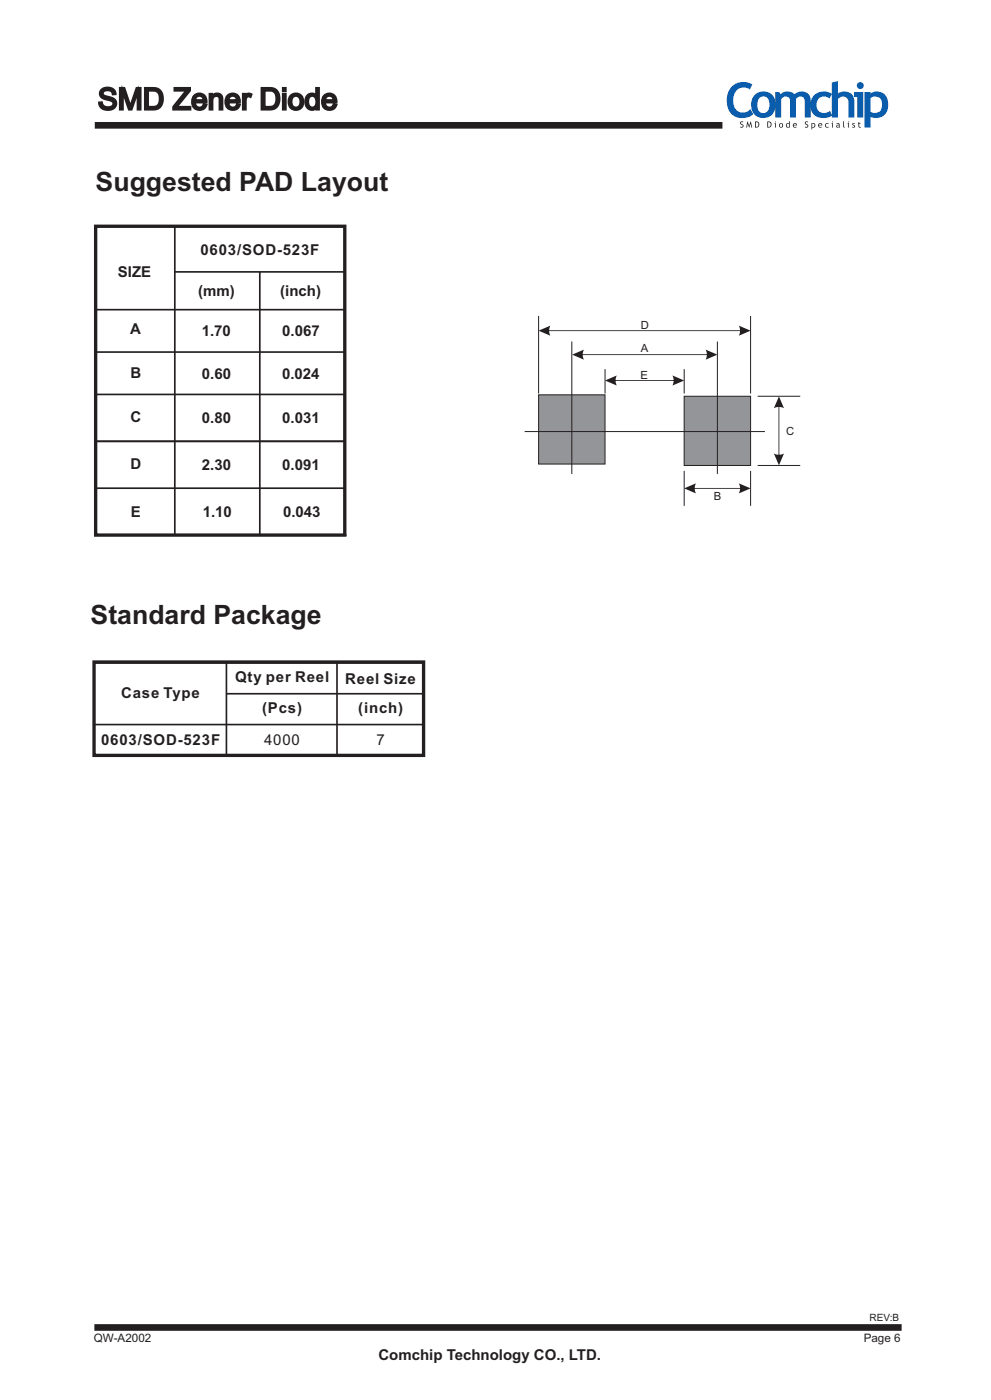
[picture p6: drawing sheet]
<svg xmlns="http://www.w3.org/2000/svg" width="210mm" height="297mm" viewBox="0 0 210 297" stroke-linecap="round" stroke-linejoin="round" font-family="sans-serif">
<path d="M20.1 26.6h132.9M20 281.3h171" fill="none" stroke="#231f20" stroke-width="1.4" stroke-linecap="butt"/>
<g fill="#0a5dac">
<path d="M155.2 18.1a3.7 3.7 0 0 1 4.2-.2l-.6 1.1a2.17 2.17 0 0 0-2.3-.2 2.17 2.17 0 0 0-1.2 2 2.32 2.32 0 0 0 2.4 3l.7-.2 .5-.5 .6 1.1a3.4 3.4 0 0 1-3.8 .5 3.4 3.4 0 0 1-1.8-3.5l.3-1.5 .4-.8z"/>
<path d="M164.2 19.5h.9l.2 .5a2.19 2.19 0 0 1 3 0 1.98 1.98 0 0 1 2.2-.5 1.98 1.98 0 0 1 1.2 1.8v3.6h-1.2v-3.4a.99 .99 0 0 0-.8-1 .99 .99 0 0 0-1.1 .5v3.9h-1.3v-3.6a.98 .98 0 0 0-.8-.8 .98 .98 0 0 0-1 .5v3.9h-1.3z"/>
<path d="M172.4 20.2a3.1 3.1 0 0 1 3.8-.3l-.5 1a1.72 1.72 0 0 0-2.8 1.2 1.72 1.72 0 0 0 2.6 1.6l.3-.2 .5 1a3.1 3.1 0 0 1-4.4-.9 3.2 3.2 0 0 1 .5-3.4z"/>
<path d="M176.2 17.5l1.3-.3v2.6a2.12 2.12 0 0 1 2.3-.2 2.12 2.12 0 0 1 1.2 2v3.3h-1.3v-3.3a1.2 1.2 0 0 0-.9-1.1 1.2 1.2 0 0 0-1.3 .5v3.9h-1.3z"/>
<path d="M159.8 20.2a2.63 2.63 0 0 1 3.2-.5 2.63 2.63 0 0 1 1.3 3 2.62 2.62 0 0 1-3.1 2.3 2.62 2.62 0 0 1-2.1-3.3l.2-.8zM160.9 20.7a2.38 2.38 0 0 0 .1 3.1 1.37 1.37 0 0 0 1.5-.1 1.37 1.37 0 0 0 .5-1.5 1.34 1.34 0 0 0-.4-1.4 1.34 1.34 0 0 0-1.4-.3z"/>
<path d="M181.5 18.1a.73 .73 0 0 1 1.4 0 .73 .73 0 0 1-1.4 0zM180.9 19.5h1.9v5.4h-1.2v-4.4h-.7z"/>
<path d="M183.1 19.5h1.3v.4a2.39 2.39 0 0 1 2.7-.1 2.39 2.39 0 0 1 1 2.4 2.59 2.59 0 0 1-3.7 2.6v2.2h-1.3zM184.4 20.8v2.9a1.53 1.53 0 0 0 1.7 .1 1.53 1.53 0 0 0 .7-1.6 1.47 1.47 0 0 0-.7-1.6 1.47 1.47 0 0 0-1.7 .2z"/>
</g>
<g fill="#231f20">
<path d="M156.9 25.8h.5v.1h-.4v.3a.44 .44 0 0 1 .5 .6 .44 .44 0 0 1-.7 .2l.1-.1a.24 .24 0 0 0 .4-.1 .24 .24 0 0 0-.2-.3l-.3-.3z"/>
<path d="M158.3 25.7l.4 1 .3-1 .3 1.3h-.2l-.1-.8-.3 .9-.3-.9-.2 .8h-.2z"/>
<path d="M170.6 25.8h.5v.1h-.4v.3a.44 .44 0 0 1 .5 .6 .44 .44 0 0 1-.7 .2l.1-.1a.24 .24 0 0 0 .4-.1 .24 .24 0 0 0-.2-.3l-.3-.3z"/>
<path d="M174.9 26.2l.4-.1 .2 .1-.1 .1a.34 .34 0 0 0-.4 0 .34 .34 0 0 0 0 .5 .34 .34 0 0 0 .5 0v.2a.5 .5 0 0 1-.7-.1 .5 .5 0 0 1 .1-.7z"/>
<path d="M178.6 25.7h.2v1l.1 .4-.3-.2z"/>
<path d="M180.6 26.1h.5l-.1 .2-.3-.1v.2a.36 .36 0 0 1 .4 .5 .36 .36 0 0 1-.6 .1l.1-.2 .2 .1 .1-.1-.4-.4z"/>
<path d="M181.8 25.9l.2-.1v.3h.3v.1h-.3v.5l.3 .3h-.3l-.2-.1v-.7h-.1z"/>
<path d="M159.9 25.7a.7 .7 0 0 1 1 .7 .7 .7 0 0 1-1 .6zM160.1 25.9v1a.49 .49 0 0 0 .6-.5 .49 .49 0 0 0-.6-.5z"/>
<path d="M162.5 25.7a.7 .7 0 0 1 1 .7 .7 .7 0 0 1-1 .6zM162.7 25.9v1a.49 .49 0 0 0 .6-.5 .49 .49 0 0 0-.6-.5z"/>
<path d="M164.2 25.8a.1 .1 0 0 1 .2 0 .1 .1 0 0 1-.2 0zM164 26.1h.3v.9h-.1v-.8z"/>
<path d="M165 26.5a.47 .47 0 0 1 .9 0 .47 .47 0 0 1-.9 0zM165.3 26.3l-.1 .5 .2 .1a.32 .32 0 0 0 .3-.4 .32 .32 0 0 0-.4-.2z"/>
<path d="M166.6 26.2l.5-.1v-.4h.2v1.3h-.2a.46 .46 0 0 1-.6-.2 .46 .46 0 0 1 .1-.6zM166.7 26.3v.5l.4 .1v-.6z"/>
<path d="M168.1 26.2a.42 .42 0 0 1 .5-.1 .42 .42 0 0 1 .2 .5h-.7l.2 .3 .3-.1 .1 .2a.5 .5 0 0 1-.7-.1 .5 .5 0 0 1 .1-.7zM168.2 26.3l-.1 .2h.5l-.1-.3z"/>
<path d="M171.9 26.1l.1 .1a.46 .46 0 0 1 .7 .4 .46 .46 0 0 1-.7 .4v.4h-.1zM172 26.3l.1 .6a.34 .34 0 0 0 .4-.3 .34 .34 0 0 0-.4-.4z"/>
<path d="M173.4 26.2a.42 .42 0 0 1 .5-.1 .42 .42 0 0 1 .2 .5h-.6l.1 .3 .4-.1 .1 .2a.5 .5 0 0 1-.7-.1 .5 .5 0 0 1 0-.7zM173.6 26.3l-.1 .2h.5l-.2-.3z"/>
<path d="M176.2 25.8a.15 .15 0 0 1 .3 0 .15 .15 0 0 1-.3 0zM176.1 26.1h.3v.9h-.1v-.8z"/>
<path d="M177.2 26.2a.42 .42 0 0 1 .6 .3l.1 .6-.2-.2-.3 .2a.33 .33 0 0 1-.3-.5 .33 .33 0 0 1 .5-.2l.1 .1-.1-.2h-.4zM177.4 26.6l-.1 .3 .4-.1v-.2z"/>
<path d="M179.7 25.8a.1 .1 0 0 1 .2 0 .1 .1 0 0 1-.2 0zM179.5 26.1h.3v.9h-.1v-.8z"/>
</g>
<path d="M20.3 47.9h52.7v65.5h-52.7z" fill="none" stroke="#231f20" stroke-width=".71" stroke-linecap="butt"/>
<path d="M20.3 47.9h52.7v65.5M20.3 47.8v65.6M37 48v65.4M37 57.6h36M55 57.6v55.8M20.3 74.6h52.7M20.3 65.6h52.7M20.3 83.6h52.7M20.3 93.5h52.9M20.3 103.5h52.9M20.4 113.4h53" fill="none" stroke="#231f20" stroke-width=".35"/>
<path d="M159 99.8v7.4" fill="none" stroke="#231f20" stroke-width=".21"/>
<g fill="#939598" stroke="#231f20" stroke-width=".21">
<path d="M144.9 84h14.1v14.6h-14.1z" fill-rule="evenodd"/>
<path d="M114.1 83.7h14.1v14.6h-14.1z" fill-rule="evenodd"/>
</g>
<path d="M121.1 72.4v28M111.1 91.5h50.9M160.5 84h9" fill="none" stroke="#231f20" stroke-width=".21"/>
<g fill="#231f20">
<path d="M121.2 75.2l2.5-1.1-.3 1.1 .3 1zM122.4 75.1h28.3v.1h-28.3zM149.5 74.1l2.4 1.1-2.4 1 .2-1z"/>
<path d="M165 84l1.1 2.5-1.1-.3-1.1 .3zM164.9 85.3h.2v12.1h-.2zM163.9 96.1l1.1 .3 1.1-.3-1.1 2.5z"/>
<path d="M144.9 103.5l2.5-1.1-.3 1.1 .3 1.1zM146.2 103.4h11.5v.2h-11.5zM156.5 102.4l2.5 1.1-2.5 1.1 .3-1.1z"/>
</g>
<path d="M128.2 78.2v5.2M144.9 78.2v5.2M151.9 72.4v28M144.9 99.8v7.4M160.5 98.6h9" fill="none" stroke="#231f20" stroke-width=".21"/>
<path d="M128.2 80.6l2.4-1-.2 1 .2 1.1zM129.4 80.5h14.3v.2h-14.3zM142.4 79.6l2.5 1-2.5 1.1 .3-1.1z" fill="#231f20"/>
<path d="M114.1 66.9v16.5M159 66.9v16.5" fill="none" stroke="#231f20" stroke-width=".21"/>
<path d="M114.1 70.1l2.5-1.1-.3 1.1 .3 1zM115.3 70h42.4v.2h-42.4zM156.5 69l2.5 1.1-2.5 1 .3-1z" fill="#231f20"/>
<path d="M19.9 140.5v19.6h69.8v-19.6M19.9 153.5h69.8M20 140.5h69.7M48 140.5v19.6M48 147h41.7M71.4 140.5v19.6" fill="none" stroke="#231f20" stroke-width=".35"/>
<path d="M19.9 140.3h69.8v19.8h-69.8z" fill="none" stroke="#231f20" stroke-width=".71" stroke-linecap="butt"/>
<text font-size="6.3" fill="#231f20" x="20.7" y="23.2">SMD Zener Diode</text>
<g font-size="5.6" fill="#231f20">
<text x="20.3" y="40.4">Suggested PAD Layout</text>
<text x="19.2" y="132.2">Standard Package</text>
</g>
<g font-size="3.2" fill="#231f20">
<text x="25" y="58.7">SIZE</text>
<text x="42.4" y="54.1">0603/SOD-523F</text>
<text x="42" y="62.7">(mm)</text>
<text x="59.3" y="62.7">(inch)</text>
<text x="27.6" y="70.9">A</text>
<text x="42.7" y="71.2">1.70</text>
<text x="59.8" y="71.2">0.067</text>
<text x="27.6" y="80">B</text>
<text x="42.8" y="80.3">0.60</text>
<text x="59.7" y="80.3">0.024</text>
<text x="27.6" y="89.4">C</text>
<text x="42.8" y="89.7">0.80</text>
<text x="59.8" y="89.7">0.031</text>
<text x="27.6" y="99.3">D</text>
<text x="42.8" y="99.6">2.30</text>
<text x="59.8" y="99.6">0.091</text>
<text x="27.7" y="109.6">E</text>
<text x="42.9" y="109.6">1.10</text>
<text x="60" y="109.6">0.043</text>
<text x="25.6" y="147.8">Case Type</text>
<text x="49.8" y="144.6">Qty per Reel</text>
<text x="73.1" y="144.9">Reel Size</text>
<text x="55.5" y="151.1">(Pcs)</text>
<text x="75.9" y="151.1">(inch)</text>
<text x="21.4" y="158">0603/SOD-523F</text>
<text x="56" y="157.9">4000</text>
<text x="79.7" y="157.9">7</text>
<text x="80.2" y="288.1">Comchip Technology CO., LTD.</text>
</g>
<g font-size="2.5" fill="#231f20">
<text x="19.9" y="284.5">QW-A2002</text>
<text x="182.9" y="284.4">Page 6</text>
</g>
<g font-size="2.4" fill="#231f20">
<text x="135.7" y="69.6">D</text>
<text x="135.7" y="74.7">A</text>
<text x="135.7" y="80.3">E</text>
<text x="166.5" y="92.2">C</text>
<text x="151.2" y="105.9">B</text>
</g>
<text font-size="2.1" fill="#231f20" x="184.2" y="280">REV:B</text>
</svg>
